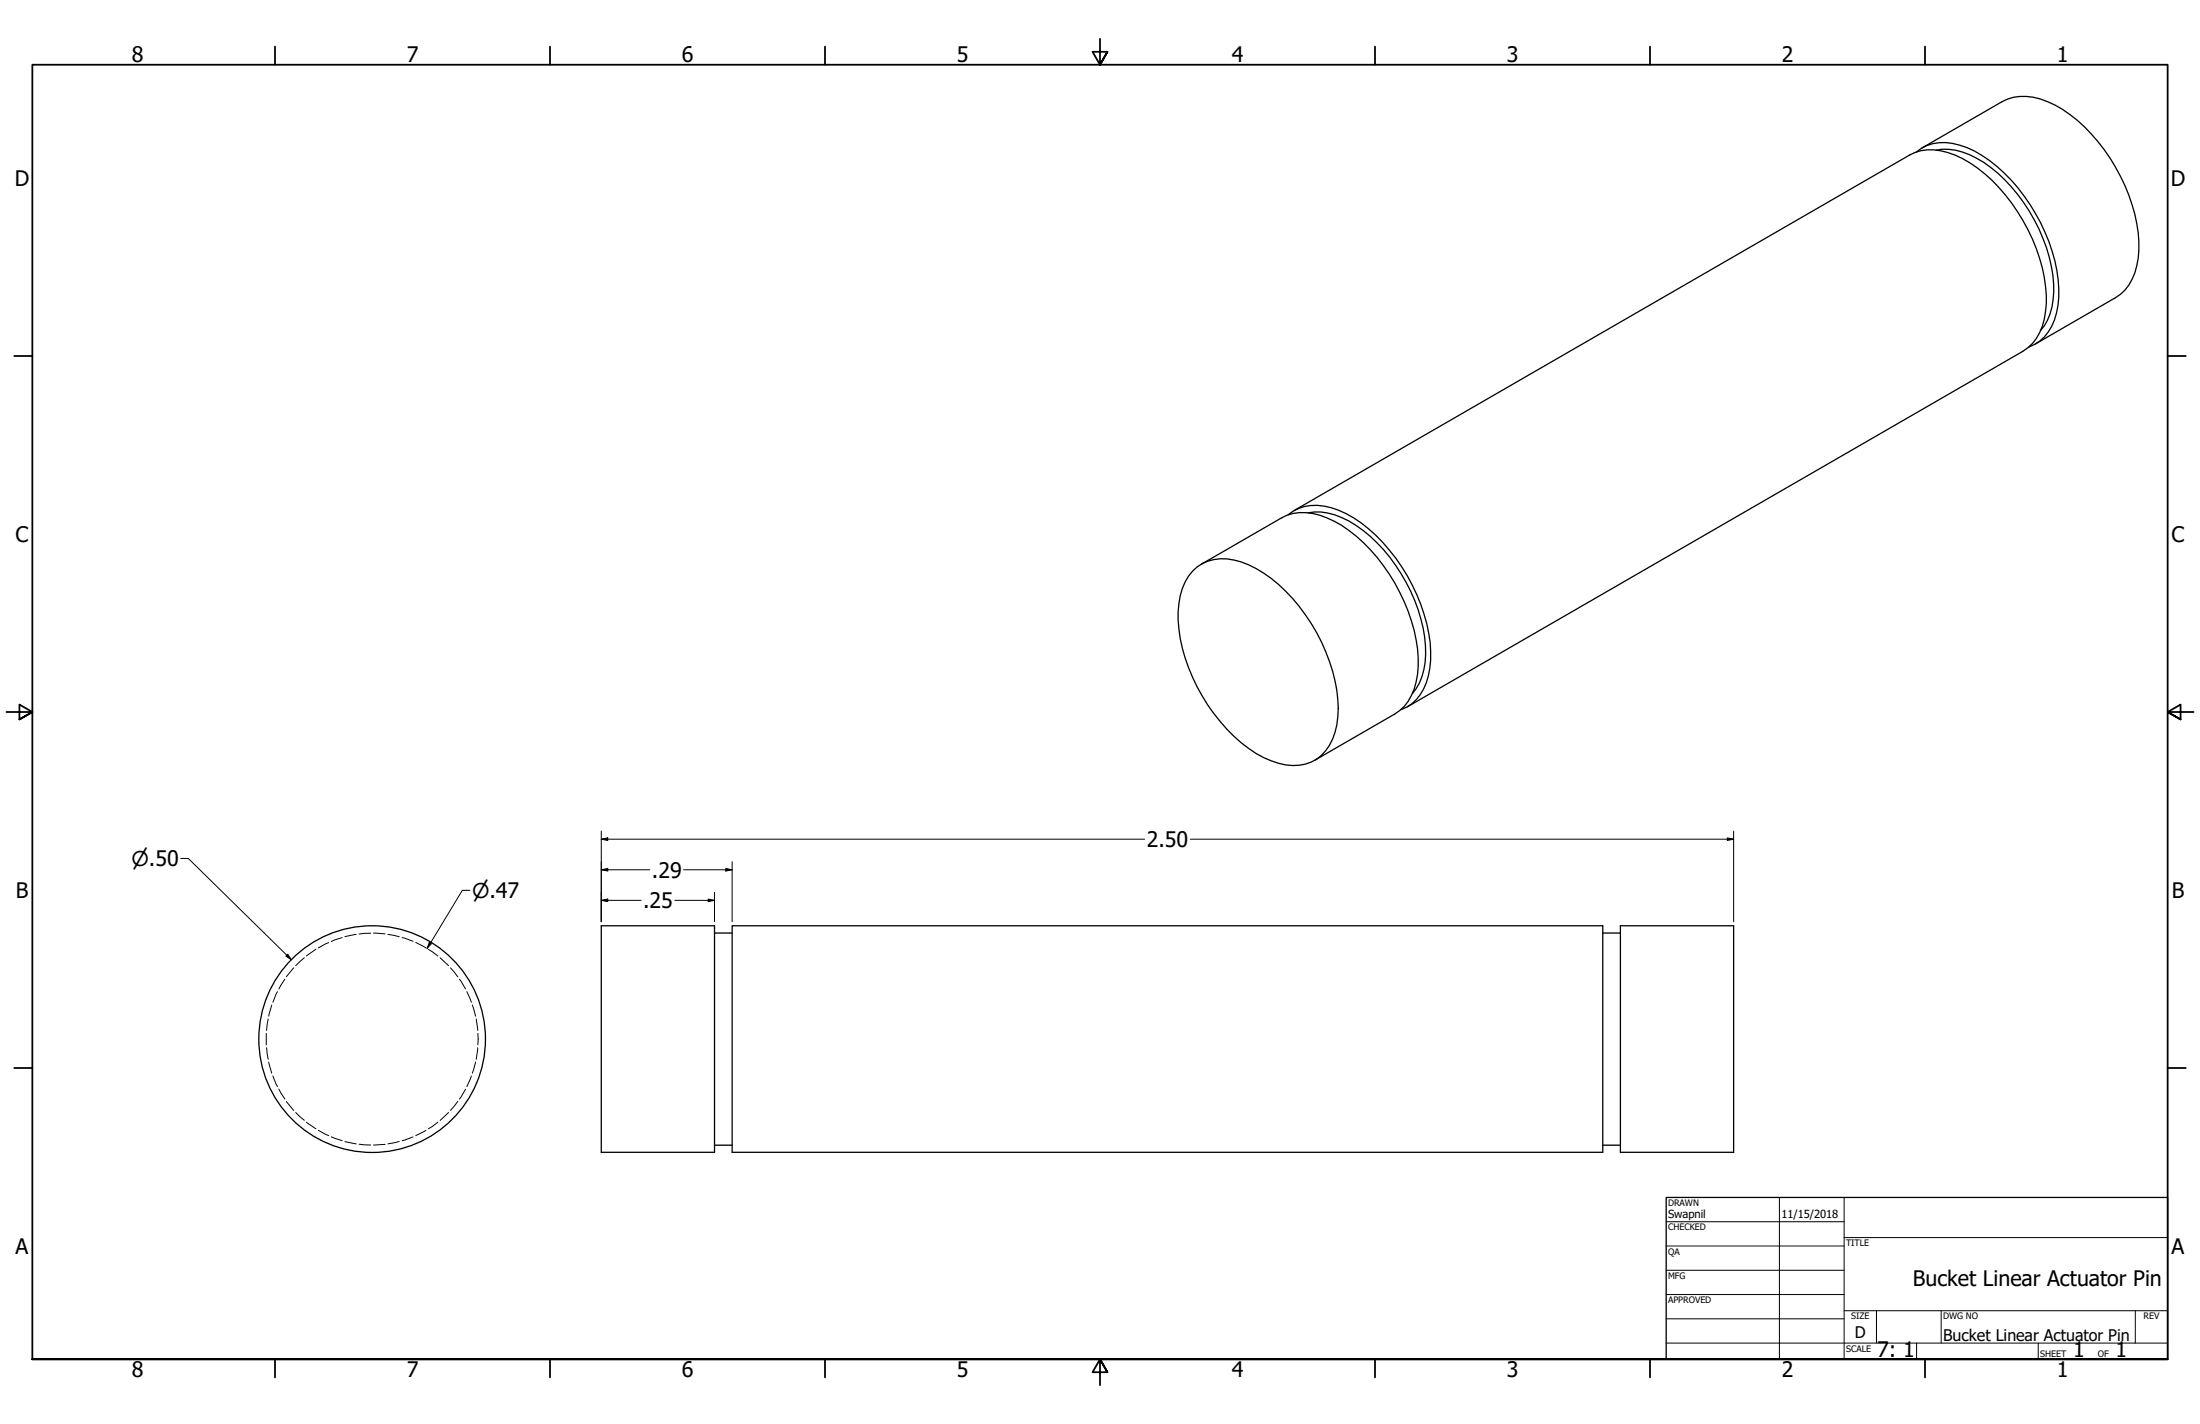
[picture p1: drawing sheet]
<svg xmlns="http://www.w3.org/2000/svg" width="864mm" height="559mm" viewBox="0 0 864 559" stroke-linecap="round" stroke-linejoin="round" font-family="sans-serif">
<!-- layer: Hidden (ANSI) -->
<g fill="none" stroke="#000" stroke-width=".39">
<path d="M115.3 379.8l-2.9 3.5M119.4 375.9l-3.3 3.1M124 372.5l-3.7 2.7M129 369.9l-4 2.1M134.3 367.9l-4.3 1.5M139.8 366.6l-4.4 .9M145.5 366.2l-4.5 .3M146.6 366.2l4.6 .3M152.3 366.6l4.4 1M157.9 367.9l4.2 1.5M163.2 369.8l4 2.2M168.1 372.6l3.8 2.6"/>
<path d="M172.8 375.9l3.3 3.1M176.8 379.8l2.9 3.5M105.3 399.9l-.7 4.5M106.7 394.4l-1.2 4.4M108.9 389.1l-1.8 4.2M111.8 384.2l-2.3 3.9M180.3 384.2l2.5 3.9M183.3 389.1l1.7 4.2M185.4 394.4l1.3 4.4M186.9 399.9l.6 4.5M104.5 405.5v4.5M104.6 411.2l.7 4.5"/>
<path d="M105.5 416.8l1.2 4.3M186.7 416.8l-1.3 4.3M187.5 411.2l-.6 4.5M187.6 405.5v4.5M107.1 422.2l1.8 4.2M109.5 427.4l2.3 3.9M112.4 432.2l2.9 3.5M116.1 436.6l3.3 3M176.1 436.6l-3.3 3.1M179.7 432.2l-2.9 3.5M182.8 427.4l-2.5 3.9M185 422.2l-1.7 4.2"/>
<path d="M120.3 440.4l3.7 2.6M125 443.5l4 2.1M130 446.1l4.3 1.5M135.4 448l4.4 .9M141 449l4.5 .3M151.2 449.1l-4.6 .2M156.7 447.9l-4.4 1M162.1 446.2l-4.2 1.4M167.2 443.5l-4 2.1M171.9 440.4l-3.8 2.6"/>
</g>
<!-- layer: Visible (ANSI) -->
<g fill="none" stroke="#000" stroke-width=".51">
<path d="M752.2 59.7a17.1 17.1 0 0 1 17-2.7 50.9 50.9 0 0 1 25.2 19.8 66.2 66.2 0 0 1 13.8 39.8 23 23 0 0 1-7.6 17.3l-4.2 2.3M754.5 58l31.4-18.1a19.7 19.7 0 0 1 17.9 0 59.4 59.4 0 0 1 26.6 25.6 59.7 59.7 0 0 1 8.9 35.8 20.6 20.6 0 0 1-8.9 15.5l-31.4 18.2M760.1 58.9a22.5 22.5 0 0 1 15.8 3.2 62.5 62.5 0 0 1 26 31.3 45.2 45.2 0 0 1 2.8 29.8l-2.2 4.6-1.5 1.9M505.7 202a18.9 18.9 0 0 1 19.9-1.7 56.9 56.9 0 0 1 24.7 22.2 67.6 67.6 0 0 1 11.3 33.1 26.9 26.9 0 0 1-5.7 19l-1.8 1.7-4.3 2.2M508 200.3l241.6-139.5a19.6 19.6 0 0 1 17.9 .1 59.4 59.4 0 0 1 26.6 25.6 64.1 64.1 0 0 1 9.2 32.6 23.2 23.2 0 0 1-7.3 17.4l-1.9 1.4-241.7 139.5M513.5 201.2a24.7 24.7 0 0 1 18.7 4.9 66.1 66.1 0 0 1 27.4 47.4 26.1 26.1 0 0 1-5.1 18.6M468.1 224.2a17.6 17.6 0 0 1 19.2-3.7 56.4 56.4 0 0 1 27.5 24.3 62.7 62.7 0 0 1 10.3 36.5 21.8 21.8 0 0 1-8.2 16.6 18.9 18.9 0 0 1-17.9 .7 53.5 53.5 0 0 1-22.5-18.6 69.1 69.1 0 0 1-14-36.6 27 27 0 0 1 5.6-19.2zM471.7 221.4l31.4-18.2a19.5 19.5 0 0 1 17.9 .1 56.4 56.4 0 0 1 24.4 22.1 65.6 65.6 0 0 1 11.3 36.1 23.2 23.2 0 0 1-7.2 17.3l-33.4 19.5M236 363.3h44.5v88.9h-44.5zM280.5 366.1h6.9M287.4 363.3h341.8v88.9h-341.8zM629.2 366.1h6.9"/>
<path d="M636.1 363.3h44.4v88.9h-44.4zM280.5 449.4h6.9M629.2 449.4h6.9"/>
<circle cx="146.1" cy="407.8" r="44.5"/>
</g>
<!-- layer: Border (ANSI) -->
<g fill="none" stroke="#000" stroke-width=".7">
<path d="M107.9 18.3v7.1M215.9 18.3v7.1M323.8 18.3v7.1M431.8 15.2v10.2l-2.9-5.1h5.8l-2.9 5.1 2.9-5.1M539.8 18.3v7.1M647.7 18.3v7.1M755.6 18.3v7.1M5.6 139.7h7.1M850.9 139.7h7.1M2.5 279.4h10.2l-5.1-2.9v5.8l5.1-2.9-5.1 2.9M861.1 279.4h-10.2l5.1-2.9v5.8l-5.1-2.9 5.1 2.9M5.6 419.1h7.1"/>
<path d="M850.9 419.1h7.1M12.7 533.4v-508h838.2v508h-838.2h838.2M107.9 533.4v7.1M215.9 533.4v7.1M323.8 533.4v7.1M434.7 538.5l-2.9-5.1 2.9 5.1h-5.8l2.9-5.1v10.2M539.8 533.4v7.1M647.7 533.4v7.1M755.6 533.4v7.1"/>
</g>
<!-- layer: Title (ANSI) -->
<g fill="none" stroke="#000" stroke-width=".39">
<path d="M654 479.4h69.9M698.5 469.9v63.5M723.9 469.9v63.5M654 488.9h69.9M654 498.5h69.9M723.9 485.6h127M654 508h69.9M654 517.5h69.9M723.9 514.3h127M736.6 514.3v12.7M762 514.3v12.7M838.2 514.3v12.7"/>
<path d="M654 527h196.9M752.3 527v6.4M800.1 527v6.4"/>
</g>
<path d="M654 469.9h196.9v63.5h-196.9z" fill="none" stroke="#000" stroke-width=".51"/>
<!-- layer: Dimension (ANSI) -->
<g fill="none" stroke="#000" stroke-width=".39">
<path d="M70.9 336.9h3l40.5 39.7M236 329.3l2.6-.5v1zM236 326.1v35.6M236 329.3h213.3M287.4 338.1v23.6M467.2 329.3h213.3M678.1 328.8l2.4 .5-2.4 .5zM680.5 326.1v35.6M184.5 349.4h-3l-13.9 22.8M236 353.3l2.6-.5v1zM236 341.3l2.6-.5v1zM236 353.3h15.7"/>
<path d="M236 341.3h19.1M264.9 353.3h15.6M268.4 341.3h19M278 352.8l2.5 .5-2.5 .5zM280.5 350.1v11.6M284.9 340.8l2.5 .5-2.5 .5zM113 374.5l1.4 2.1-2.1-1.4zM168.5 369.8l.9 .5-1.8 1.9z"/>
</g>
<g fill="#000">
<path d="M236 329.3l2.6-.5v1z" fill-rule="evenodd"/>
<path d="M678.1 328.8l2.4 .5-2.4 .5z" fill-rule="evenodd"/>
<path d="M236 353.3l2.6-.5v1z" fill-rule="evenodd"/>
<path d="M236 341.3l2.6-.5v1z" fill-rule="evenodd"/>
<path d="M278 352.8l2.5 .5-2.5 .5z" fill-rule="evenodd"/>
<path d="M284.9 340.8l2.5 .5-2.5 .5z" fill-rule="evenodd"/>
<path d="M113 374.5l1.4 2.1-2.1-1.4z" fill-rule="evenodd"/>
<path d="M168.5 369.8l.9 .5-1.8 1.9z" fill-rule="evenodd"/>
</g>
<g font-size="8.4">
<text x="51.7" y="24.4">8</text>
<text x="159.6" y="24.4">7</text>
<text x="267.6" y="24.4">6</text>
<text x="375.5" y="24.4">5</text>
<text x="483.5" y="24.4">4</text>
<text x="591.4" y="24.4">3</text>
<text x="699.4" y="24.4">2</text>
<text x="807.3" y="24.4">1</text>
<text x="5.8" y="72.9">D</text>
<text x="852.1" y="72.9">D</text>
<text x="6.1" y="212.6">C</text>
<text x="852.4" y="212.6">C</text>
<text x="450.2" y="332.4">2.50</text>
<text x="255.9" y="344.4">.29</text>
<text x="6.2" y="352.3">B</text>
<text x="852.5" y="352.3">B</text>
<text x="252.4" y="356.4">.25</text>
<text x="6.1" y="492">A</text>
<text x="852.4" y="492">A</text>
<text x="750.9" y="504.5">Bucket Linear Actuator Pin</text>
<text x="736.9" y="532.6">7: 1</text>
<text x="813.8" y="532.6">1</text>
<text x="830.5" y="532.6">1</text>
<text x="51.7" y="540.5">8</text>
<text x="159.6" y="540.5">7</text>
<text x="267.6" y="540.5">6</text>
<text x="375.5" y="540.5">5</text>
<text x="483.5" y="540.5">4</text>
<text x="591.4" y="540.5">3</text>
<text x="699.4" y="540.5">2</text>
<text x="807.3" y="540.5">1</text>
</g>
<g font-size="8">
<text x="51.6" y="339.8">⌀.50</text>
<text x="185.3" y="352.3">⌀.47</text>
</g>
<g font-size="6.3">
<text x="728.1" y="524.9">D</text>
<text x="762.8" y="526.2">Bucket Linear Actuator Pin</text>
</g>
<g font-size="4.4">
<text x="654.8" y="477.8">Swapnil</text>
<text x="699.3" y="478">11/15/2018</text>
</g>
<g font-size="3.5">
<text x="654.8" y="473.2">DRAWN</text>
<text x="654.8" y="482.8">CHECKED</text>
<text x="724.7" y="488.9">TITLE</text>
<text x="654.8" y="492.3">QA</text>
<text x="654.8" y="501.8">MFG</text>
<text x="654.8" y="511.4">APPROVED</text>
<text x="726.7" y="517.7">SIZE</text>
<text x="762.8" y="517.7">DWG NO</text>
<text x="841.4" y="517.7">REV</text>
<text x="724.7" y="530.4">SCALE</text>
<text x="800.9" y="532.6">SHEET</text>
<text x="823.5" y="532.6">OF</text>
</g>
</svg>
